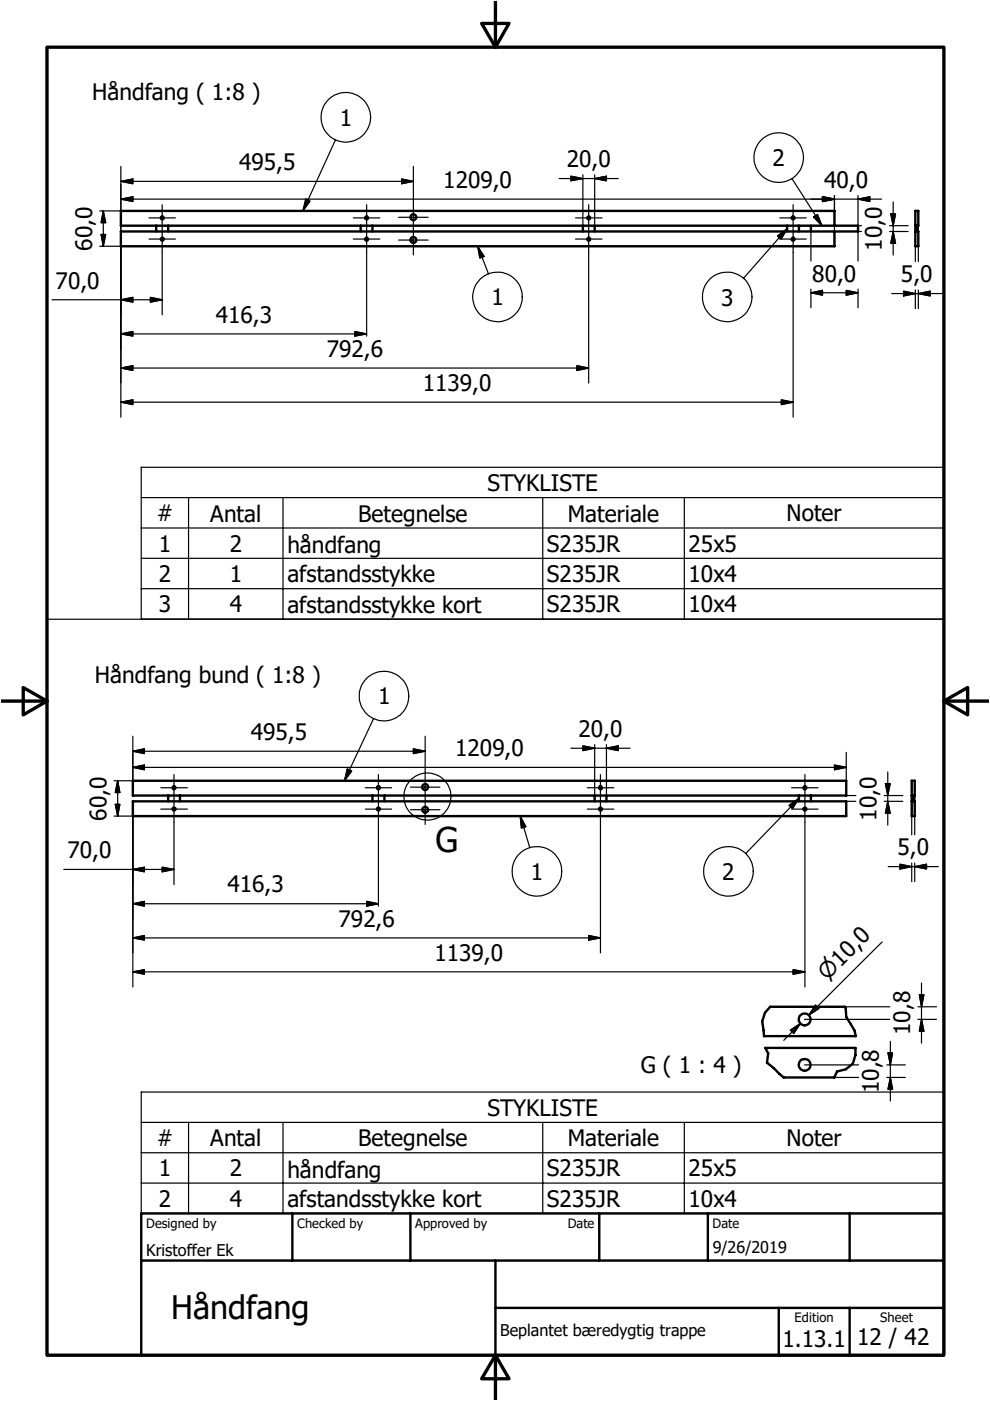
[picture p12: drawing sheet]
<svg xmlns="http://www.w3.org/2000/svg" width="210mm" height="297mm" viewBox="0 0 210 297" stroke-linecap="round" stroke-linejoin="round" font-family="sans-serif">
<g fill="none" stroke="#000" stroke-width=".51">
<path d="M33.1 47.9v1.2M34.2 46h.4l.1 .2a.31 .31 0 0 1-.4 .3 .31 .31 0 0 1-.1-.5zM34.2 50.5l.3-.1 .2 .4a.31 .31 0 0 1-.4 .2 .31 .31 0 0 1-.1-.5zM35.7 47.9v1.2M76.5 47.9v1.2M77.5 46l.2-.1a.31 .31 0 0 1 .3 .5 .31 .31 0 0 1-.6 0zM77.5 50.5a.32 .32 0 0 1 .5 0 .32 .32 0 0 1-.1 .5 .32 .32 0 0 1-.5-.1zM79 47.9v1.2M123.6 47.9v1.2M124.6 46h.5v.4a.32 .32 0 0 1-.5 .1 .32 .32 0 0 1 0-.5zM126.1 47.9v1.2M166.9 47.9v1.2"/>
<path d="M167.9 46l.3-.1a.32 .32 0 0 1 .3 .3 .32 .32 0 0 1-.4 .3 .32 .32 0 0 1-.3-.3zM167.9 50.5a.32 .32 0 0 1 .5 .1 .32 .32 0 0 1-.2 .4 .32 .32 0 0 1-.4-.2zM169.4 47.9v1.2M171.9 47.9v1.2M176.9 47.9v-3.2h-151.3v3.2h156.3v1.2h-156.3v3.1h151.3v-3.1M194.1 47.9h.6v-3.2h-.6v7.5h.6v-3.1h-.6M194.6 47.9v1.2M28.2 165.5h151.2v3.2h-151.2zM28.2 169.9h151.2v3.1h-151.2zM35.7 168.7v1.2M36.7 166.8h.4l.1 .4a.32 .32 0 0 1-.5 .1 .32 .32 0 0 1 0-.5zM36.8 171.3l.4 .1v.3l-.2 .1-.4-.1v-.3z"/>
<path d="M38.2 168.7v1.2M79 168.7v1.2M80 166.8a.32 .32 0 0 1 .5 .1 .32 .32 0 0 1-.2 .4 .32 .32 0 0 1-.4-.2zM81.5 168.7v1.2M126.1 168.7v1.2M128.6 168.7v1.2M169.4 168.7v1.2M171.9 168.7v1.2M193.3 168.7h.6v-3.2h-.6v7.5h.6v-3.1h-.6M193.8 168.7v1.2M163.3 213.5h15.8l.2 .2 .1 1.9 1.8 2.9 .3 1.2h-19.5l-.4-3.2 .6-1.8zM162.2 222.2h19.2v1.5l-.6 1.8-1.5 1.2-1.8 .5-.6 1.2h-10.7l-3.6-3.1 .3-2z"/>
<path d="M29.9 257.3h170.2v30h-170.2zM62 257.3v10M87 257.3v10M127.1 257.3v10M150.1 257.3v10M180.1 257.3v10M29.9 267.3h170.2M105 277.3h95.1M105 267.3v20M165.1 277.3v10M180.1 277.3v10"/>
<circle cx="87.6" cy="50.9" r=".62"/>
<circle cx="87.7" cy="46.1" r=".63"/>
<circle cx="124.8" cy="50.7" r=".33"/>
<circle cx="80.2" cy="171.5" r=".29"/>
<circle cx="90.1" cy="171.7" r=".63"/>
<circle cx="90.1" cy="166.9" r=".63"/>
<circle cx="127.3" cy="171.6" r=".31"/>
<circle cx="127.3" cy="167" r=".31"/>
<circle cx="170.6" cy="171.6" r=".31"/>
<circle cx="170.7" cy="167" r=".3"/>
<circle cx="170.6" cy="216.1" r="1.26"/>
<circle cx="170.6" cy="225.8" r="1.25"/>
</g>
<path d="M10 10h190.1v277.3h-190.1zM102.1 5h5.8l-2.9 5zM105 .3v9.7M.3 148.6h9.7M4.9 145.8l5.1 2.8-5.1 3zM200.1 148.6l5.1-2.8v5.8zM200.1 148.6h9.5M105 287.3l2.9 5h-5.8zM105 287.3v9.4" fill="none" stroke="#000" stroke-width=".71"/>
<g fill="none" stroke="#000" stroke-width=".25">
<path d="M25.6 38.5l2.6-.6v1.1zM25.6 35.3v53.1M25.6 38.5h62M71.1 29.6l-6.9 15.1M85.1 37.9l2.5 .6-2.5 .5zM87.6 35.3v18.7M118.5 37.9h12.6M121 37.4l2.6 .5-2.6 .4zM123.6 37.1v9M126.1 37.9l2.5-.5v.9zM126.1 37.1v9M167.9 37.9l6.4 10"/>
<path d="M21.1 44.7h4.5M21.1 52.2h4.5M21.4 49.7h1l-.5 2.5zM21.9 44.7l.5 2.5h-1zM21.9 44.7v7.5M25.6 42.2l2.6-.5v1zM25.6 42.2h161.3M31.6 46.2h5.6M31.6 50.7h5.6M34.4 43.4v23.3M64.8 42.2l.9 .4-1.5 2.1zM74.9 46.2h5.6"/>
<path d="M74.9 50.7h5.6M77.7 43.4v27.9M84.5 46.1h6.3M84.5 50.9h6.3M101.3 52.2l1.3 2.2-.9 .3zM101.3 52.2l2.3 5.9M122 46.2h5.6M122 50.7h5.6M123.6 46.3v1.6M124.8 43.4v37.8M126.1 46.3v1.6M165.3 46.2h5.7"/>
<path d="M165.3 50.7h5.7M166.9 48.5l-9.3 10.5M166.9 48.5l-2 1.5 .6 .6M166.9 48.5l-1.2 2.1M168.2 43.4v45M171.9 49.1v6.2M172.5 46l.8-.5 1 2.4zM174.4 41.7l2.5 .5-2.5 .5zM176.9 41.5v10.7M181.9 42.2l2.5-.5v1zM181.9 41.5v6.4h.7M182.6 49.1h-.7v6.2"/>
<path d="M188.6 49.1h3.9M188.6 47.9h3.9M188.9 45.4h1l-.5 2.5zM189.4 49.1l.5 2.5h-1zM189.4 42.8v11.3M194.1 52.2v3.3M194.7 52.2v3.3M11 63.6h23.4M25.6 63.6l2.6-.6v1.1zM25.6 70.8l2.6-.5v1zM25.6 78l2.6-.5v1zM25.6 70.8h52.1"/>
<path d="M25.6 78h99.2M31.9 63l2.5 .6-2.5 .5zM75.2 70.3l2.5 .5-2.5 .5zM122.3 77.5l2.5 .5-2.5 .5zM171.9 62.1l2.5-.5v1zM171.9 62.1h10M171.9 61.3v3.9M179.4 61.6l2.5 .5-2.5 .5zM181.9 61.3v3.9M189.1 62.2h10.6M191.6 61.7l2.5 .5-2.5 .6zM194.1 61.5v3.9"/>
<path d="M194.7 62.2l2.5-.5v1.1zM194.7 61.5v3.9M25.6 85.3l2.6-.5v1zM25.6 85.3h142.6M29.9 99.1h170.2v32.1h-170.2zM165.7 84.8l2.5 .5-2.5 .5zM29.9 105.5h170.2M29.9 111.9h170.2M29.9 118.4h170.2M40 105.5v25.7M60 105.5v25.7M115.1 105.5v25.7"/>
<path d="M145.1 105.5v25.7M10.1 131.3h190.2M29.9 124.8h170.2M28.2 159.3l2.4-.5v1zM28.2 156.1v9.4h-4M28.2 159.3h61.9M79.2 152.3l-6.2 13.2M87.6 158.8l2.5 .5-2.5 .5zM90.1 156.1v18.7M121 158.6h12.6M123.6 158.1l2.5 .5-2.5 .5zM126.1 157.9v9"/>
<path d="M128.6 158.6l2.5-.5v1zM128.6 157.9v9M179.4 159.5v6M24.2 173h4v36.3M24.4 170.5h1l-.5 2.5zM24.9 165.5l.5 2.5h-1zM24.9 165.5v7.5M28.2 162.7l2.4-.5v1zM28.2 162.7h151.2M34.1 171.5h5.6M34.1 167h5.6M36.9 164.2v23.4"/>
<path d="M73.6 163l1 .5-1.6 2zM77.4 171.5h5.6M77.4 167h5.6M80.2 164.2v27.9M87 171.7h6.3M87 166.9h6.3M110.3 173l1.2 2.3-1 .3zM110.3 173l2 6.7M124.5 171.5h5.6M124.5 167h5.6M126.1 167.1v1.6M127.3 164.2v37.8"/>
<path d="M128.6 167.1v1.6M167.3 170.7l2.1-1.4-1.4 2.1zM167.8 171.5h5.7M167.8 167h5.7M169.4 169.3l-11.3 11.7M170.7 164.2v45.1M176.9 162.2l2.5 .5-2.5 .5zM179.4 169.9h2.1M179.4 168.7h2.1M187.5 169.9h3.9M187.5 168.7h3.9M187.7 166.1h1l-.5 2.6z"/>
<path d="M188.2 169.9l.5 2.5h-1zM188.2 163.7v11.2M193.3 168.7v8.3M193.9 168.7v8.3M13.5 184.3h23.4M28.2 184.3l2.4-.4v.9zM28.2 191.6l2.4-.5v1zM28.2 198.9l2.4-.6v1zM28.2 191.6h52M28.2 198.9h99.1M34.4 183.9l2.5 .4-2.5 .5zM77.7 191.1l2.5 .5-2.5 .5z"/>
<path d="M124.8 198.3l2.5 .6-2.5 .4zM187 199.7l-15.5 15.5 1.7-1.7M188.3 183.7h10.6M190.8 183.2l2.5 .5-2.5 .5zM193.3 183v3.9M193.9 183.7l2.5-.5v1zM193.9 183v3.9M28.2 206.1l2.4-.5v1zM28.2 206.1h142.5M167.6 218.4l2.1-1.4-1.4 2.1zM168.2 205.6l2.5 .5-2.5 .5zM169.7 217l-3.5 3.6"/>
<path d="M170.6 216.1h18.1M172.9 213.1l.7 .7-2.1 1.4zM179.1 213.5h9.6M194.6 213.5h4M194.6 216.1h4M194.9 210.9h1l-.5 2.6zM195.4 216.1l.5 2.5h-1zM195.4 208.4v12.8M29.9 231.5h170.2v25.8h-170.2zM29.9 238h170.2M40 238v19.3M60 238v19.3"/>
<path d="M115.1 238v19.3M145.1 238v19.3M170.6 225.8h11.4M176.9 228.4h5.1M188 228.4h4M188 225.8h4M188.3 223.2h.9l-.4 2.6zM188.8 228.4l.4 2.5h-.9zM188.8 220.8v12.6M29.9 244.4h170.2M29.9 250.8h170.2"/>
<circle cx="73.3" cy="24.9" r="5.3"/>
<circle cx="165.1" cy="33.4" r="5.2"/>
<circle cx="105.5" cy="62.9" r="5.2"/>
<circle cx="154.2" cy="63" r="5.3"/>
<circle cx="81.4" cy="147.6" r="5.3"/>
<circle cx="90.6" cy="168.9" r="5"/>
<circle cx="113.8" cy="184.7" r="5.3"/>
<circle cx="154.4" cy="184.8" r="5.3"/>
</g>
<g fill="#000" stroke="#000" stroke-width=".25">
<path d="M25.6 38.5l2.6-.6v1.1zM85.1 37.9l2.5 .6-2.5 .5zM121 37.4l2.6 .5-2.6 .4zM126.1 37.9l2.5-.5v.9zM21.4 49.7h1l-.5 2.5zM21.9 44.7l.5 2.5h-1zM25.6 42.2l2.6-.5v1zM64.8 42.2l.9 .4-1.5 2.1zM101.3 52.2l1.3 2.2-.9 .3zM164.9 50l2-1.5-1.3 2.2zM172.5 46l.8-.5 1 2.4zM174.4 41.7l2.5 .5-2.5 .5z"/>
<path d="M181.9 42.2l2.5-.5v1zM188.9 45.4h1l-.5 2.5zM189.4 49.1l.5 2.5h-1zM25.6 63.6l2.6-.6v1.1zM25.6 70.8l2.6-.5v1zM25.6 78l2.6-.5v1zM31.9 63l2.5 .6-2.5 .5zM75.2 70.3l2.5 .5-2.5 .5zM122.3 77.5l2.5 .5-2.5 .5zM171.9 62.1l2.5-.5v1zM179.4 61.6l2.5 .5-2.5 .5zM191.6 61.7l2.5 .5-2.5 .6z"/>
<path d="M194.7 62.2l2.5-.5v1.1zM25.6 85.3l2.6-.5v1zM165.7 84.8l2.5 .5-2.5 .5zM28.2 159.3l2.4-.5v1zM87.6 158.8l2.5 .5-2.5 .5zM123.6 158.1l2.5 .5-2.5 .5zM128.6 158.6l2.5-.5v1zM24.4 170.5h1l-.5 2.5zM24.9 165.5l.5 2.5h-1zM28.2 162.7l2.4-.5v1zM73.6 163l1 .5-1.6 2zM110.3 173l1.2 2.3-1 .3z"/>
<path d="M167.3 170.7l2.1-1.4-1.4 2.1zM176.9 162.2l2.5 .5-2.5 .5zM187.7 166.1h1l-.5 2.6zM188.2 169.9l.5 2.5h-1zM28.2 184.3l2.4-.4v.9zM28.2 191.6l2.4-.5v1zM28.2 198.9l2.4-.6v1zM34.4 183.9l2.5 .4-2.5 .5zM77.7 191.1l2.5 .5-2.5 .5zM124.8 198.3l2.5 .6-2.5 .4zM190.8 183.2l2.5 .5-2.5 .5zM193.9 183.7l2.5-.5v1z"/>
<path d="M28.2 206.1l2.4-.5v1zM168.2 205.6l2.5 .5-2.5 .5zM167.6 218.4l2.1-1.4-1.4 2.1zM172.9 213.1l.7 .7-2.1 1.4zM194.9 210.9h1l-.5 2.6zM195.4 216.1l.5 2.5h-1zM188.3 223.2h.9l-.4 2.6zM188.8 228.4l.4 2.5h-.9z"/>
</g>
<text font-size="7.2" x="92.3" y="180.7">G</text>
<text font-size="6.9" x="36.3" y="279.7">Håndfang</text>
<g font-size="4.8">
<text x="19.5" y="21.3">Håndfang ( 1:8 )</text>
<text x="72" y="26.7">1</text>
<text x="120.2" y="35.5">20,0</text>
<text x="163.8" y="35.2">2</text>
<text x="50.7" y="36.1">495,5</text>
<text x="94" y="39.8">1209,0</text>
<text x="174.8" y="39.8">40,0</text>
<text x="19.6" y="53.2" transform="rotate(-90 19.6 53.2)">60,0</text>
<text x="187" y="53.2" transform="rotate(-90 187 53.2)">10,0</text>
<text x="172.2" y="59.7">80,0</text>
<text x="191" y="59.9">5,0</text>
<text x="11.8" y="61.2">70,0</text>
<text x="104.2" y="64.7">1</text>
<text x="152.9" y="64.8">3</text>
<text x="45.7" y="68.4">416,3</text>
<text x="69.3" y="75.7">792,6</text>
<text x="89.6" y="82.9">1139,0</text>
<text x="103.3" y="104.1">STYKLISTE</text>
<text x="33.2" y="110.5">#</text>
<text x="44.6" y="110.6">Antal</text>
<text x="76" y="110.6">Betegnelse</text>
<text x="120.4" y="110.6">Materiale</text>
<text x="166.8" y="110.5">Noter</text>
<text x="33.7" y="116.9">1</text>
<text x="48.7" y="117">2</text>
<text x="60.9" y="117.2">håndfang</text>
<text x="116" y="117">S235JR</text>
<text x="146" y="117">25x5</text>
<text x="33.7" y="123.4">2</text>
<text x="48.7" y="123.4">1</text>
<text x="60.9" y="123.5">afstandsstykke</text>
<text x="116" y="123.4">S235JR</text>
<text x="146" y="123.4">10x4</text>
<text x="33.7" y="129.9">3</text>
<text x="48.7" y="129.8">4</text>
<text x="60.9" y="129.9">afstandsstykke kort</text>
<text x="116" y="129.9">S235JR</text>
<text x="146" y="129.9">10x4</text>
<text x="20.1" y="144.7">Håndfang bund ( 1:8 )</text>
<text x="80.2" y="149.4">1</text>
<text x="53.2" y="156.9">495,5</text>
<text x="96.5" y="160.3">1209,0</text>
<text x="122.7" y="156.3">20,0</text>
<text x="22.6" y="174" transform="rotate(-90 22.6 174)">60,0</text>
<text x="185.8" y="174" transform="rotate(-90 185.8 174)">10,0</text>
<text x="14.3" y="182">70,0</text>
<text x="190.3" y="181.3">5,0</text>
<text x="48.2" y="189.2">416,3</text>
<text x="112.5" y="186.5">1</text>
<text x="153.1" y="186.5">2</text>
<text x="71.8" y="196.4">792,6</text>
<text x="92.1" y="203.7">1139,0</text>
<text x="193" y="219.5" transform="rotate(-90 193 219.5)">10,8</text>
<text x="135.9" y="227.4">G ( 1 : 4 )</text>
<text x="186.4" y="231.8" transform="rotate(-90 186.4 231.8)">10,8</text>
<text x="103.3" y="236.6">STYKLISTE</text>
<text x="33.2" y="243">#</text>
<text x="44.6" y="243">Antal</text>
<text x="76" y="243">Betegnelse</text>
<text x="120.4" y="243">Materiale</text>
<text x="166.8" y="243">Noter</text>
<text x="33.7" y="249.4">1</text>
<text x="48.7" y="249.4">2</text>
<text x="60.9" y="249.7">håndfang</text>
<text x="116" y="249.4">S235JR</text>
<text x="146" y="249.4">25x5</text>
<text x="33.7" y="255.8">2</text>
<text x="48.7" y="255.8">4</text>
<text x="60.9" y="255.9">afstandsstykke kort</text>
<text x="116" y="255.8">S235JR</text>
<text x="146" y="255.8">10x4</text>
<text x="165.9" y="285.6">1.13.1</text>
<text x="181.7" y="285.3">12 / 42</text>
</g>
<text font-size="4.6" x="175.4" y="207.9" transform="rotate(-45 175.4 207.9)">⌀10,0</text>
<g font-size="3.4">
<text x="31" y="266.2">Kristoffer Ek</text>
<text x="151.1" y="265.7">9/26/2019</text>
<text x="106.1" y="283.3">Beplantet bæredygtig trappe</text>
</g>
<g font-size="2.7">
<text x="31" y="260.4">Designed by</text>
<text x="63" y="260.4">Checked by</text>
<text x="88.1" y="260.4">Approved by</text>
<text x="120.4" y="260.3">Date</text>
<text x="151.1" y="260.3">Date</text>
<text x="168.5" y="280.4">Edition</text>
<text x="186.6" y="280.4">Sheet</text>
</g>
</svg>
